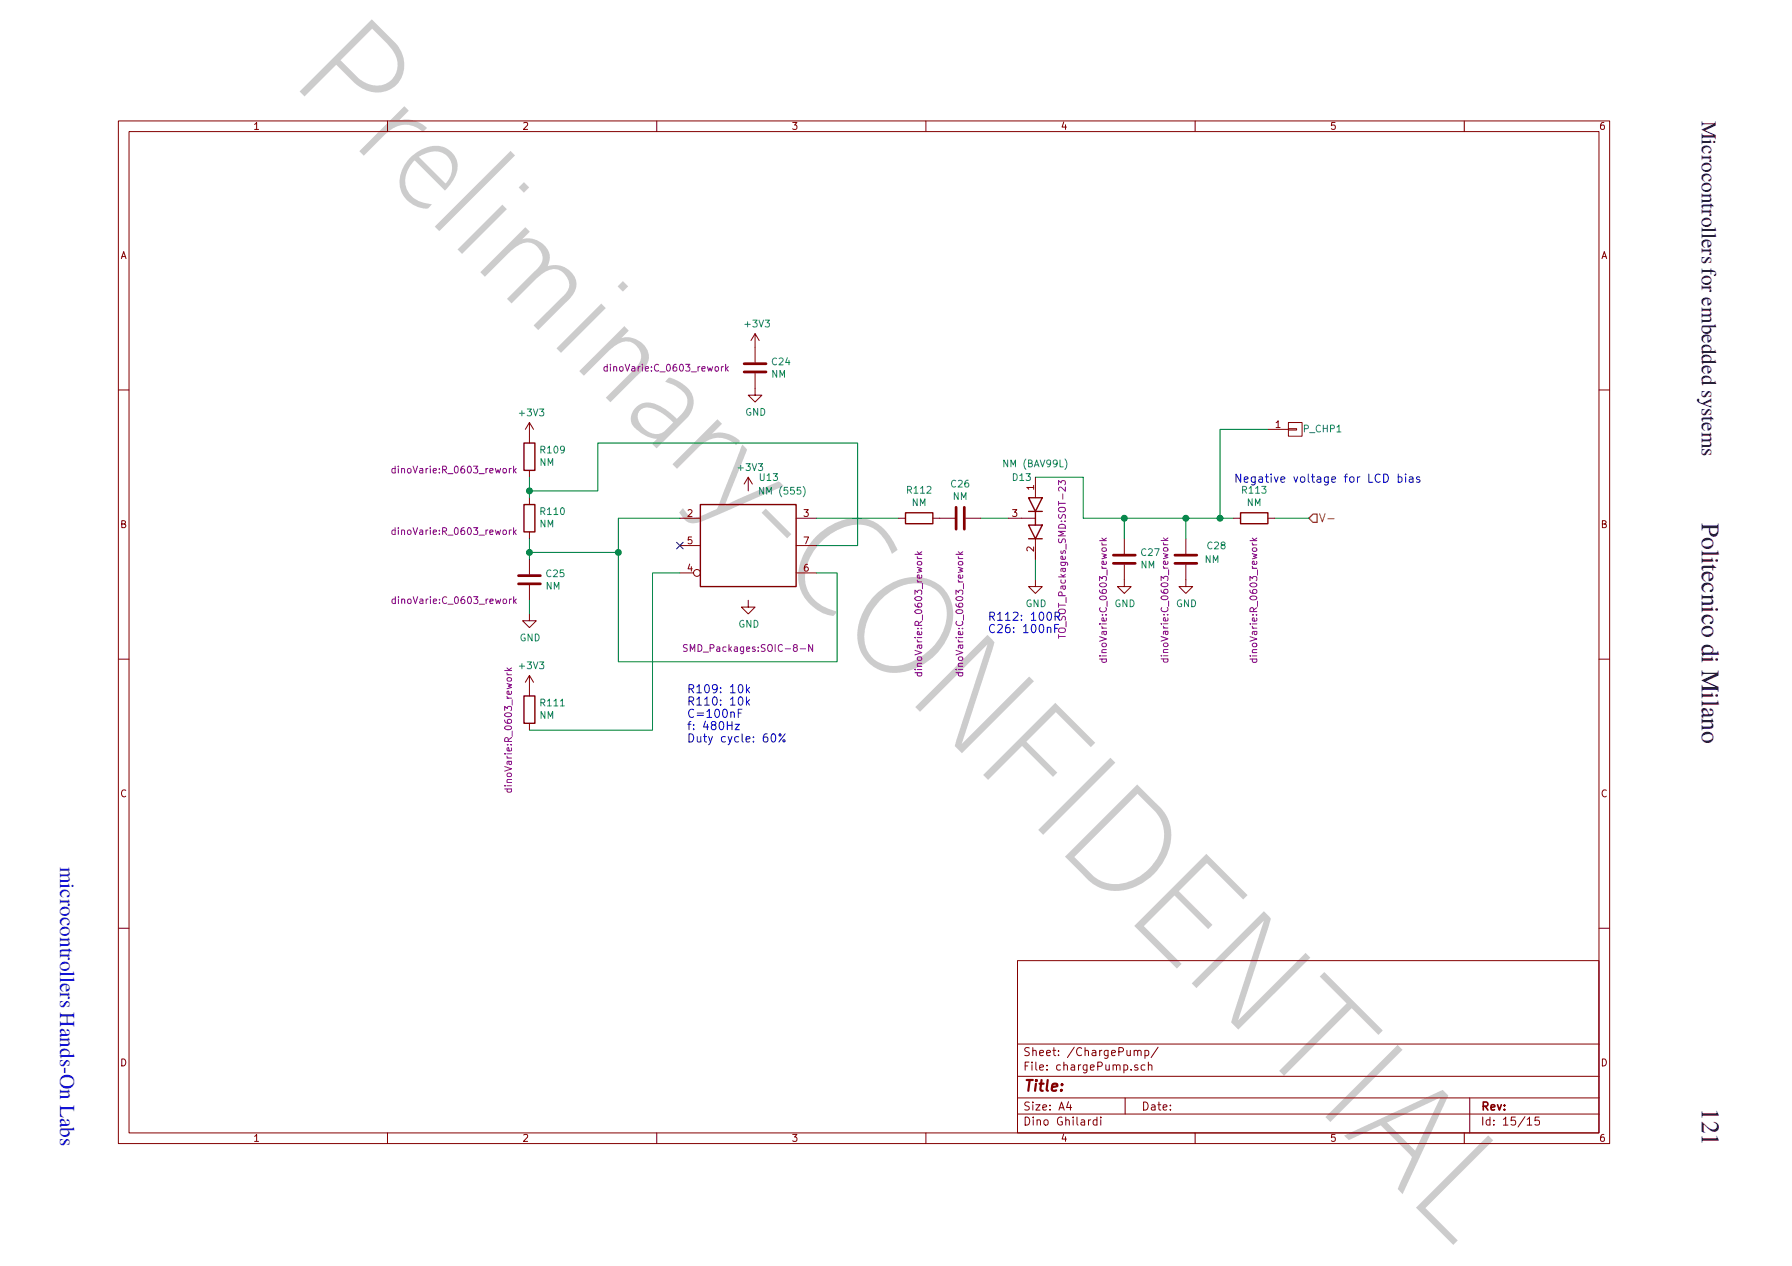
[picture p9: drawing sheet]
<svg xmlns="http://www.w3.org/2000/svg" width="297mm" height="210mm" viewBox="0 0 297 210" stroke-linecap="round" stroke-linejoin="round" font-family="sans-serif">
<g fill="none" stroke="#840000" stroke-width=".17">
<path d="M19.6 20.1h247.2v169.5h-247.2zM21.4 21.8h243.6v166h-243.6zM64.2 20.1v1.7M108.9 20.1v1.7M153.5 20.1v1.7M198.1 20.1v1.7M242.7 20.1v1.7M19.6 64.7h1.8M87.8 78v1.1M125.2 61.9v3.6h1.1l-1.1 1.2-1.2-1.2h1.2M265 64.7h1.8M87.8 82.5v1.2"/>
<path d="M87.8 88.2v1.1M87.8 92.7v2.5M87.8 97v2.5M112.7 90.5h3.4M112.7 95h2.3M112.7 85.9h3.4M114.3 93.5l-.2 .8h.7M114.6 93.9v.8M114.6 89h-.5v.6l.4-.1 .2 .2v.3l-.2 .2-.4-.2M124 99.5v1.2h1.2l-1.2 1.1-1.1-1.1h1.1M132 95h3.4M132 90.5h3.4"/>
<path d="M132 85.9h3.4M133.3 89h.7l-.5 1.2M133.9 93.6h-.2a.71 .71 0 0 0-.2 1.1h.4l.1-.5-.2-.2h-.3l-.2 .2M149 85.9h1.1M154.6 85.9h3.7M160.1 85.9h2.5M171.6 96.1v1.2h1.2l-1.2 1.1-1.1-1.1h1.1M186.4 93.6v3.7h1.1l-1.1 1.1-1.2-1.1h1.2M196.6 93.6v3.7h1.1l-1.1 1.1-1.2-1.1h1.2M19.6 109.3h1.8M87.8 101.8v1.1h1.1l-1.1 1.2-1.2-1.2h1.2M265 109.3h1.8"/>
<path d="M19.6 153.9h1.8M168.7 159.3h96.3v28.5h-96.3zM265 153.9h1.8M168.7 178.5h96.3M168.7 173.1h96.3M64.2 187.8v1.8M108.9 187.8v1.8M153.5 187.8v1.8M168.7 184.7h96.3M168.7 182h96.3M198.1 187.8v1.8M242.7 187.8v1.8"/>
<path d="M243.6 182v5.8"/>
<circle cx="115.5" cy="95" r=".57"/>
</g>
<path d="M86.9 83.7h1.8v4.5h-1.8zM116.1 83.7h15.9v13.6h-15.9zM150.1 85h4.5v1.8h-4.5z" fill="none" stroke="#840000" stroke-width=".23"/>
<path d="M85.9 96.8h3.7M85.9 95.4h3.7M158.5 84.1v3.6M159.8 84.1v3.6" fill="none" stroke="#840000" stroke-width=".45"/>
<g fill="none" stroke="#008484" stroke-width=".17">
<path d="M91.9 74.1l.2-.1a.6 .6 0 0 1 .4 .5 .6 .6 0 0 1-.4 .6l-.3-.4zM93.5 74.5l-.2 .2-.3-.1-.1-.1 .1-.4 .3-.1 .2 .2v.6l-.2 .3h-.3M125.7 76.9h.7l-.4 .4 .4 .1v.5l-.2 .1-.5-.1M89.7 84.8l.5-.1 .1-.1v-.3l-.6-.1v1.1M90.8 84.5l.3-.3v1.1M91.3 96.6v1.1l-.6-1.1v1.1M91.8 84.5l.4-.3v1.1M91.9 97.7v-1.1l.4 .8 .3-.8v1.1M93.1 84.2h.1a.61 .61 0 0 1 .4 .5 .61 .61 0 0 1-.4 .6 .74 .74 0 0 1-.1-1.1zM197 99.5v1.1l-.7-1.1v1.1M197.5 99.5a.57 .57 0 0 1 .7 .5 .57 .57 0 0 1-.7 .6zM201.1 93.3v-1.2l.4 .8 .4-.8v1.2"/>
<path d="M201.3 90l.5-.1 .2 .3-.1 .2-.6 .6h.7M202.6 90.4l-.1-.1v-.3l.3-.1 .3 .2-.1 .2-.5 .1-.1 .2 .1 .3 .1 .1h.4l.1-.2v-.2l-.3-.2"/>
</g>
<path d="M87.8 79.1v3.4M87.8 89.3v3.4M87.8 99.5v2.3M87.8 91.6h14.7M112.7 85.9h-10.2v23.8h36.3v-14.7h-3.4M135.4 85.9h13.6M179.6 85.9h24.9" fill="none" stroke="#008400" stroke-width=".17"/>
<g fill="none" stroke="#840084" stroke-width=".17">
<path d="M151.7 91.9h1.1M151.7 98.5v-.7l.4 .4 .1-.3h.5l.1 .5-.1 .1M152 92.6h.8M152 94.1l.8 .2-.6 .2 .6 .2-.8 .2M152 91.5l.5 .4M152 92.3l.2 .3M152 96.5h.8M152 96.2l.2 .3M152.7 95.4l.1 .3-.2 .2-.5-.1v-.4l.2-.1 .1 .6M152.8 91.5l-.4 .3M152.9 96.8v.8M158.5 91.9h1.1"/>
<path d="M158.8 92.3l.2 .3M158.8 92.6h.8M158.8 94.1l.8 .2-.6 .2 .6 .2-.8 .2M158.8 91.5l.5 .4M159.5 95.4l.1 .3-.2 .2-.5-.1v-.4l.2-.1 .1 .6M159.6 91.5l-.4 .3M182.3 96.3v-.7l.4 .3 .1-.3 .5 .1 .1 .4-.1 .2M183.5 94.5v.9"/>
</g>
<circle cx="102.5" cy="91.6" r=".45" fill="#008400"/>
<circle cx="102.5" cy="91.6" r=".45" fill="none" stroke="#008400" stroke-width=".23"/>
<circle cx="87.8" cy="91.6" r=".45" fill="#008400"/>
<circle cx="87.8" cy="91.6" r=".45" fill="none" stroke="#008400" stroke-width=".23"/>
<path d="M84.2 122.9v-.5l-.2-.1-.2 .1-.1 .5h1.1M84.8 122.3l-.6 .4M84.9 121.2v.9" fill="none" stroke="#840084" stroke-width=".17"/>
<path d="M87.8 81.4h11.3v-7.9h43.1v17h-6.8M112.7 95h-4.5v26.1h-20.4" fill="none" stroke="#008400" stroke-width=".17"/>
<circle cx="87.8" cy="81.4" r=".45" fill="#008400"/>
<circle cx="87.8" cy="81.4" r=".45" fill="none" stroke="#008400" stroke-width=".23"/>
<path d="M170.5 82.5h2.3l-1.2 2.3zM170.5 84.8h2.3M171.6 84.8v2.3M205.6 85h4.6v1.8h-4.6z" fill="none" stroke="#840000" stroke-width=".23"/>
<path d="M171.6 79.1v3.4M210.2 71.2h3.4M213.6 71.1h1.3v.2h-1.3zM213.6 70.1h2.2v2.2h-2.2zM171.3 90.7v.7l-.8-.7-.3 .2 .1 .4M171.6 85.9h-4.5M210.2 85.9h1.1" fill="none" stroke="#840000" stroke-width=".17"/>
<g fill="none" stroke="#840084" stroke-width=".17">
<path d="M175.5 80.4v-.7l.4 .4 .1-.4 .5 .1 .1 .4-.1 .2M175.6 84.2h.8l.2 .2-.2 .4a.79 .79 0 0 1-.9-.2zM176.6 88.1h-1.1l.8 .4-.8 .3h1.1M176.6 80.8v.7l-.8-.7-.3 .2 .1 .4M207.2 97.8l.1 .4a.72 .72 0 0 0 1 0l-.1-.4h-.5l-.1 .4 .3 .2M207.2 96.3v-.7l.4 .3 .1-.3 .6 .1v.4l-.1 .2M207.2 89.6h1.1M207.3 96.8a.66 .66 0 0 1 1 .2 .64 .64 0 0 1-.6 .3 .64 .64 0 0 1-.5-.4zM207.3 98.9a.61 .61 0 0 1 1 .3 .64 .64 0 0 1-1.1-.1zM207.6 91.8l.7 .2-.5 .2 .5 .3-.7 .2M207.6 89.2l.4 .4M207.6 94.2h.7"/>
<path d="M207.6 90.3h.7M207.6 93.9l.2 .3M207.6 90l.2 .3M208.3 93.1v.3l-.1 .2-.6-.1v-.4l.3-.1v.6M208.3 89.2l-.4 .3M208.4 94.5v.9M208.4 99.7v.8M207.6 101.9h.1M207.8 101.4l-.1-.5-.1-.2-.3 .1-.1 .6h1.1M208.2 101.9h.1M208.3 102.5v.3l-.1 .2-.6-.1v-.4l.3-.1v.6M208.3 100.7l-.5 .4"/>
</g>
<path d="M210.2 71.2h-8v14.7M162.6 85.9h4.5M211.3 85.9h5.7" fill="none" stroke="#008400" stroke-width=".17"/>
<path d="M168 78.5a.57 .57 0 0 1 .6 .6 .57 .57 0 0 1-.6 .6zM169 78.9l.4-.4v1.2M170.1 78.5h.7l-.4 .5 .3 .1 .1 .4-.2 .2-.5-.1" fill="none" stroke="#008484" stroke-width=".17"/>
<circle cx="202.2" cy="85.9" r=".45" fill="#008400"/>
<circle cx="202.2" cy="85.9" r=".45" fill="none" stroke="#008400" stroke-width=".23"/>
<path d="M112.1 89.9l1.1 1.1M113.2 89.9l-1.1 1.1" fill="none" stroke="#000084" stroke-width=".17"/>
<path d="M171.6 79.1h8v6.8" fill="none" stroke="#008400" stroke-width=".17"/>
<text font-size="25.2" fill="#ccc" x="47.8" y="13.4" transform="rotate(45 47.8 13.4)">Preliminary-CONFIDENTIAL</text>
<text font-size="13.5" fill="#840084" x="175.3" y="99">i</text>
<text font-size="9.2" fill="#840084" x="151.5" y="106.6">i</text>
<text font-size="9" fill="#840000" x="83.3" y="118">!0</text>
<g font-size="8.4" fill="#008400">
<text x="182.2" y="91.7">~1</text>
<text x="189.1" y="91.7">C27~1</text>
</g>
<text font-size="7.7" fill="#840000" x="123" y="60.2">1(24</text>
<text font-size="7.5" fill="#008484" x="192.2" y="101.6">i</text>
<text font-size="7.5" fill="#840084" x="158.3" y="106.6">i</text>
<text font-size="6.6" fill="#840000" x="88.1" y="75.8">l</text>
<text font-size="6.6" fill="#840084" x="83.5" y="129.9">i</text>
<g font-size="4.2" fill="#231f20">
<text x="282.1" y="86.8" transform="rotate(90 282.1 86.8)">Politecnico di Milano</text>
<text x="282.1" y="183.7" transform="rotate(90 282.1 183.7)">121</text>
</g>
<text font-size="4.1" fill="#840084" x="158.4" y="99.9">§'</text>
<g font-size="3.7" fill="#840084">
<text x="182.2" y="107.6">g</text>
<text x="207.1" y="107.6">g</text>
<text x="151.6" y="109.9">g</text>
<text x="158.4" y="109.9">g</text>
<text x="192.5" y="108.2">j</text>
</g>
<text font-size="3.7" fill="#840000" x="131.3" y="188.9">,</text>
<text font-size="3.5" fill="#231f20" x="282.1" y="20" transform="rotate(90 282.1 20)">Microcontrollers for embedded systems</text>
<text font-size="3.5" fill="#1616ee" x="10" y="143.7" transform="rotate(90 10 143.7)">microcontrollers Hands-On Labs</text>
<text font-size="3.5" fill="#840000" x="220.6" y="190.8">&quot;</text>
<text font-size="3.3" fill="#008484" x="123.2" y="80.2">'f'</text>
<text font-size="3.2" fill="#840000" x="205.4" y="85.8">-</text>
<text font-size="3.2" fill="#848400" x="217.2" y="86.7">:v-</text>
<text font-size="3.2" fill="#840084" x="83.5" y="125.5">-~</text>
<text font-size="3.1" fill="#840000" x="170.4" y="88.5">u</text>
<text font-size="2.9" fill="#840000" x="170" y="181.3">Title:</text>
<text font-size="2.8" fill="#840084" x="175.4" y="83.8">.!.</text>
<text font-size="2.5" fill="#008484" x="90.6" y="95.8">c2s</text>
<text font-size="2.5" fill="#840084" x="175.4" y="100.8">e.!</text>
<g font-size="2.4" fill="#840084">
<text x="182.2" y="104.9">·~</text>
<text x="207.1" y="104.9">·~</text>
</g>
<text font-size="2.3" fill="#840000" x="186.4" y="184.4">I</text>
<text font-size="2.2" fill="#0000c2" x="204.8" y="80.1">Negative voltage for LCD bias</text>
<text font-size="2.2" fill="#840000" x="245.7" y="184.4">Rev:</text>
<g font-size="2.1" fill="#0000c2">
<text x="163.9" y="105.1">C26: 100nFr::'</text>
<text x="164" y="103.1">R112: 100~</text>
<text x="114" y="119.1">C-100nF</text>
<text x="114.1" y="115">R109: 10k</text>
<text x="114.1" y="117.1">R110: 10k</text>
<text x="114" y="121.1">f: 480Hz</text>
<text x="114.1" y="123.3">Duty cycle: 60¼</text>
</g>
<g font-size="2.1" fill="#840000">
<text x="169.8" y="175.2">Sheet: /ChargePump/</text>
<text x="169.8" y="177.7">File: chargePump.sch</text>
<text x="169.8" y="184.3">Size: A4</text>
<text x="189.5" y="184.3">Date:</text>
<text x="245.7" y="186.8">Id: 15/15</text>
</g>
<text font-size="2" fill="#840000" x="220.6" y="21.6">5</text>
<text font-size="2" fill="#008484" x="129.2" y="82.1">(555)</text>
<g font-size="1.9" fill="#840000">
<text x="20.1" y="43">A</text>
<text x="265.5" y="43">A</text>
<text x="169.8" y="186.8">Dino</text>
</g>
<g font-size="1.9" fill="#840084">
<text x="151.6" y="112.3">'c</text>
<text x="158.4" y="112.3">'c</text>
<text x="182.2" y="110.1">'c</text>
<text x="207.2" y="110.1">'c</text>
<text x="83.5" y="131.6">'c</text>
</g>
<g font-size="1.8" fill="#840084">
<text x="100.1" y="61.6">dinoVari e:C_0603_rework</text>
<text x="175.4" y="87.7">0</text>
<text x="64.9" y="100.1">dinoVari e:C_0603_reworkT</text>
</g>
<g font-size="1.8" fill="#008484">
<text x="86" y="69.1">+3V3</text>
<text x="83.5" y="111.1">..., +3V3</text>
</g>
<g font-size="1.8" fill="#840000">
<text x="265.5" y="87.6">B</text>
<text x="175.2" y="186.8">Ghilardi</text>
</g>
<g font-size="1.7" fill="#840000">
<text x="42.1" y="21.6">1</text>
<text x="86.7" y="21.6">2</text>
<text x="131.3" y="21.6">3</text>
<text x="265.2" y="21.6">6</text>
<text x="211.4" y="71">1</text>
<text x="20.1" y="87.6">B</text>
<text x="113.9" y="85.8">2</text>
<text x="133.2" y="85.8">3</text>
<text x="167.8" y="85.9">3</text>
<text x="20" y="132.3">C</text>
<text x="265.5" y="132.3">C</text>
<text x="20.1" y="176.9">D</text>
<text x="265.5" y="176.9">D</text>
<text x="42.1" y="189.5">1</text>
<text x="265.2" y="189.5">6</text>
</g>
<g font-size="1.7" fill="#008484">
<text x="123.4" y="54.3">+3V3</text>
<text x="123.7" y="69">GND</text>
<text x="216.1" y="71.7">P_CHP1</text>
<text x="89.6" y="77.3">NM</text>
<text x="166.3" y="77.5">NM</text>
<text x="169.6" y="77.5">(BAV99L)</text>
<text x="125.8" y="82.1">NM</text>
<text x="125.9" y="80.2">U13</text>
<text x="150.3" y="81.9">R112</text>
<text x="151.3" y="84">NM</text>
<text x="157.6" y="80.9">C26</text>
<text x="158.1" y="83">NM</text>
<text x="167.9" y="81.2">D13</text>
<text x="205.9" y="81.9">R113</text>
<text x="206.8" y="84">NM</text>
<text x="89.5" y="86.1">RHO</text>
<text x="89.6" y="87.5">NM</text>
<text x="170.2" y="100.7">GND</text>
<text x="182.1" y="100.9">:1 GND</text>
<text x="86.2" y="106.4">GND</text>
<text x="122.6" y="104.2">GND</text>
<text x="89.5" y="118">R111</text>
<text x="89.6" y="119.5">NM</text>
</g>
<g font-size="1.7" fill="#840084">
<text x="64.8" y="78.5">dinoVarie:R_D603_rework [</text>
<text x="64.8" y="88.6">dinoVariecR_0603_rework [</text>
<text x="113.2" y="108.1">SMD_Packages:SOIC-8- N</text>
</g>
<g font-size="1.4" fill="#840000">
<text x="176" y="21.5">4</text>
<text x="86.7" y="189.5">L</text>
<text x="176" y="189.5">4</text>
</g>
<g font-size="1" fill="#840084">
<text x="152" y="93.8">0</text>
<text x="158.7" y="93.8">0</text>
<text x="207.5" y="91.6">0</text>
</g>
</svg>
